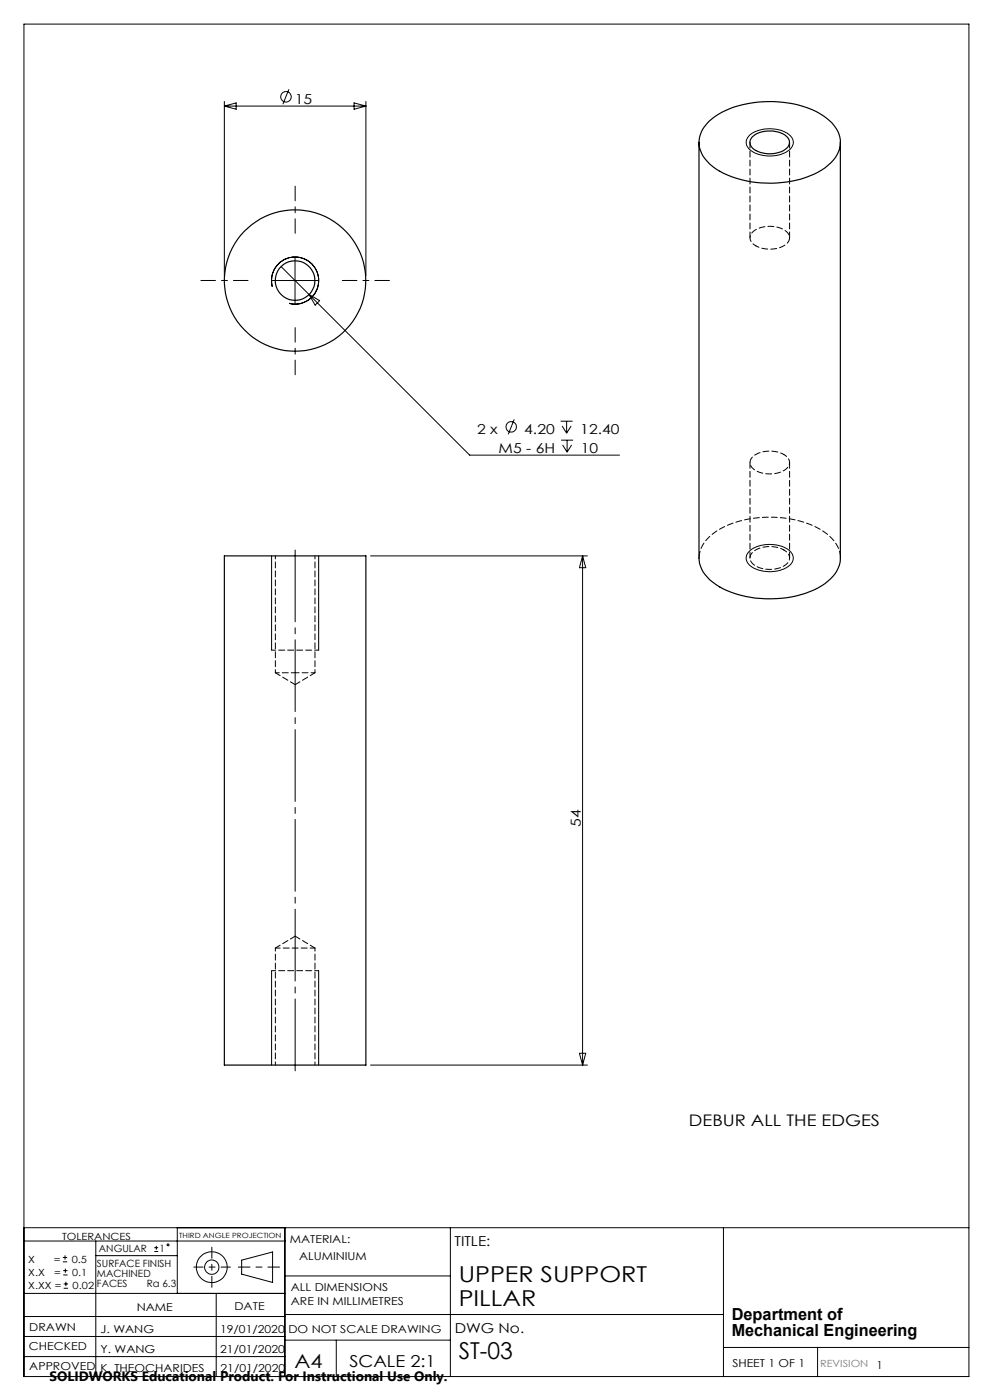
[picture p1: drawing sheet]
<svg xmlns="http://www.w3.org/2000/svg" width="210mm" height="297mm" viewBox="0 0 210 297" stroke-linecap="round" stroke-linejoin="round" font-family="sans-serif">
<g fill="none" stroke="#000" stroke-width=".21">
<path d="M5.1 5.1h200.4v286.9h-200.4zM61.3 18.9l-1.3 3.2M47.6 21.5v37M47.6 22.5h30M47.6 22.5l2.5-.7v1.4zM75.1 21.8l2.5 .7-2.5 .7zM77.6 21.5v37M159 28.7a7.2 7.2 0 0 1 8.7 .1 2.05 2.05 0 0 1-.8 3.4 7.3 7.3 0 0 1-8.1-.7 1.89 1.89 0 0 1 .2-2.8zM57.6 59.5h10M59.6 56.5l5.9 6M62.6 54.5v10M57.7 60.8a5 5 0 0 1 4.4-6.3 5 5 0 0 1 5.5 5.4 5 5 0 0 1-6.3 4.4"/>
<path d="M65.5 62.5l34.1 34.1h31.8M65.5 62.5l2.3 1.3-.9 .9zM109.1 89l-1.3 3.1M118.9 89.4h2.6M119 93.4h2.6M119.2 90.4l1 1.5M119.3 94.4l1 1.5M120.2 89.4v2.5M120.3 93.4v2.5M121.1 90.4l-.9 1.5M121.2 94.4l-.9 1.5M57.6 117.9v20"/>
<path d="M67.6 117.9v20M78.6 117.9h46M123.6 117.9v108.1M123.6 117.9l.6 2.5h-1.3zM158.8 117.1a7.2 7.2 0 0 1 8.2-.6 2.09 2.09 0 0 1 1.3 1.9 2.09 2.09 0 0 1-1.3 1.9 7.5 7.5 0 0 1-8-.4 1.93 1.93 0 0 1-.2-2.8zM57.6 205.9v20.1M67.6 205.9v20.1M78.6 226h46M122.9 223.4h1.3l-.6 2.6zM5.1 279.3h55.3M5.1 274.4h55.3M5.1 260.5h200.4"/>
<path d="M5.1 263.3h55.3M13.3 267.7h1M13.3 266.8h1M13.4 270.5h.9M13.4 269.6h.9M13.5 273.3h.9M13.5 272.4h.9M13.8 266.3v.9M13.9 269.1v.9M14 271.9v.9M20.3 263.3v28.7M20.3 266.4h17.3"/>
<path d="M32.7 265.5h.8M32.7 264.7h.8M33.2 264.3v.8M37.6 260.5v13.9M45.9 274.4v17.6M51.3 267.3l6.5-1.7v6.5l-6.5-1.8zM60.4 260.5v31.5M60.4 270.7h35.1M60.4 278.9h93.1M95.5 260.5v31.5M153.5 260.5v31.5M5.1 287.8h55.3"/>
<path d="M5.1 283.5h55.3M60.4 284.3h35.1M71.3 284.3v7.7M153.5 285.9h52M173.4 285.9v6.1"/>
<circle cx="60.7" cy="20.5" r="1.12"/>
<circle cx="108.4" cy="90.6" r="1.11"/>
<circle cx="35.6" cy="264.1" r=".2"/>
<circle cx="44.9" cy="268.8" r="1.51"/>
<circle cx="44.9" cy="268.8" r="3.3"/>
</g>
<path d="M59.3 268.8h-8.7" fill="none" stroke="#000" stroke-width=".21" stroke-dasharray="15.2 1.3 1.3 1.3" stroke-dashoffset="12.8"/>
<path d="M44.9 264.6v8.5" fill="none" stroke="#000" stroke-width=".21" stroke-dasharray="15.2 1.3 1.3 1.3" stroke-dashoffset="12.9"/>
<path d="M41.1 268.8h7.8" fill="none" stroke="#000" stroke-width=".21" stroke-dasharray="15.2 1.3 1.3 1.3" stroke-dashoffset="13.3"/>
<path d="M62.6 115.9v112" fill="none" stroke="#000" stroke-width=".21" stroke-dasharray="15.2 1.3 1.3 1.3" stroke-dashoffset="-.8"/>
<path d="M52.6 59.5h-10M62.6 49.5v-10M72.6 59.5h10M62.6 69.5v10" fill="none" stroke="#000" stroke-width=".21" stroke-dasharray="15.2 1.3 1.3 1.3" stroke-dashoffset="12.1"/>
<path d="M57.6 137.9h10M58.4 142.7h4.2M62.6 142.7h4.2M67.6 205.9h-10" fill="none" stroke="#000" stroke-width=".21" stroke-dasharray="1.3 .6" stroke-dashoffset=".4"/>
<g fill="none" stroke="#000" stroke-width=".25">
<path d="M148.3 30.2v88.2a6.9 6.9 0 0 0 3.6 5.6 23 23 0 0 0 19 1.9 11.1 11.1 0 0 0 6.9-5.5l.5-1.8v-88.4M150.3 25.8a18.6 18.6 0 0 1 12.7-4.2 19.5 19.5 0 0 1 12.9 4 5.8 5.8 0 0 1-.3 9.5 19.7 19.7 0 0 1-13.1 3.7 19.5 19.5 0 0 1-11.9-3.9 5.8 5.8 0 0 1-.3-9.1zM159.5 29.1a6 6 0 0 1 7.6 .1 1.79 1.79 0 0 1-1 2.8 6.3 6.3 0 0 1-6.5-.6l-.4-.6a1.52 1.52 0 0 1 .3-1.7zM47.6 117.9h30v108.1h-30z"/>
<circle cx="62.6" cy="59.5" r="15"/>
<circle cx="62.6" cy="59.5" r="4.2"/>
</g>
<path d="M66.8 201.1h-8.4" fill="none" stroke="#000" stroke-width=".21" stroke-dasharray="1.3 .6" stroke-dashoffset=".2"/>
<path d="M58.4 142.7l4.2 2.5M62.6 145.2l4.2-2.5M62.6 198.6l-4.2 2.5M66.8 201.1l-4.2-2.5" fill="none" stroke="#000" stroke-width=".21" stroke-dasharray="1.3 .6" stroke-dashoffset=".1"/>
<path d="M58.4 117.9v24.8M66.8 142.7v-24.8M58.4 201.1v24.8M66.8 225.9v-24.8" fill="none" stroke="#000" stroke-width=".21" stroke-dasharray="1.3 .6" stroke-dashoffset=".6"/>
<path d="M178.3 118.4a7.1 7.1 0 0 0-3.7-5.7 23.1 23.1 0 0 0-22.3-.2 7.3 7.3 0 0 0-4 5.9" fill="none" stroke="#000" stroke-width=".21" stroke-dasharray="1.3 .6" stroke-dashoffset="-.2"/>
<path d="M160.3 52.2a6 6 0 0 0 6.9-.8 1.81 1.81 0 0 0-1.2-2.8 6.2 6.2 0 0 0-6.5 .7 1.73 1.73 0 0 0 .8 2.9M166.3 96.4a1.8 1.8 0 0 1 1.2 1.7 1.8 1.8 0 0 1-1.1 1.7 6.1 6.1 0 0 1-6.9-.7 1.77 1.77 0 0 1 .9-2.8 6.6 6.6 0 0 1 5.9 .1M166.3 116.7a1.8 1.8 0 0 1 1.2 1.6 1.8 1.8 0 0 1-1.1 1.7 6.1 6.1 0 0 1-6.9-.6 1.76 1.76 0 0 1 .9-2.8 6.6 6.6 0 0 1 5.9 .1" fill="none" stroke="#000" stroke-width=".21" stroke-dasharray="1.3 .6" stroke-dashoffset=".5"/>
<path d="M159.1 30.2v20.2M167.5 50.4v-20.2M159.1 98.1v20.3M167.5 118.4v-20.3" fill="none" stroke="#000" stroke-width=".21" stroke-dasharray="1.3 .6"/>
<text font-size="4.9" x="97.3" y="288.2">ST-03</text>
<g font-size="4.7">
<text x="97.3" y="271.9">UPPER SUPPORT</text>
<text x="97.3" y="277.1">PILLAR</text>
</g>
<text font-size="4.1" x="62.5" y="290.2">A4</text>
<g font-size="3.5">
<text x="155.2" y="279.9">Department of</text>
<text x="155.2" y="283.5">Mechanical Engineering</text>
<text x="74.1" y="290">SCALE 2:1</text>
</g>
<text font-size="3.4" x="146.1" y="238.9">DEBUR ALL THE EDGES</text>
<g font-size="2.9">
<text x="62.5" y="22.1">15</text>
<text x="101.2" y="92.1">2 x</text>
<text x="111.2" y="92.1">4.20</text>
<text x="123.1" y="92.1">12.40</text>
<text x="105.8" y="96.1">M5 - 6H</text>
<text x="123.2" y="96.1">10</text>
<text x="123.2" y="175.4" transform="rotate(-90 123.2 175.4)">54</text>
<text x="96.4" y="264.3">TITLE:</text>
<text x="96.5" y="282.8">DWG No.</text>
<text x="10.5" y="292.9">SOLIDWORKS Educational Product. For Instructional Use Only.</text>
</g>
<g font-size="2.3">
<text x="61.5" y="263.8">MATERIAL:</text>
<text x="63.5" y="267.2">ALUMINIUM</text>
<text x="61.7" y="273.9">ALL DIMENSIONS</text>
<text x="29" y="278.1">NAME</text>
<text x="49.7" y="277.8">DATE</text>
<text x="61.7" y="276.9">ARE IN MILLIMETRES</text>
<text x="6.1" y="286.4">CHECKED</text>
<text x="6.2" y="282.3">DRAWN</text>
<text x="21.3" y="287">Y. WANG</text>
<text x="21.3" y="282.8">J. WANG</text>
<text x="46.7" y="282.7">19/01/2020</text>
<text x="46.7" y="286.9">21/01/2020</text>
<text x="61.2" y="282.8">DO NOT SCALE DRAWING</text>
<text x="6.2" y="290.7">APPROVED</text>
<text x="21.3" y="291.1">K. THEOCHARIDES</text>
<text x="46.8" y="291.1">21/01/2020</text>
<text x="155.4" y="290">SHEET 1 OF 1</text>
<text x="185.9" y="290.5">1</text>
</g>
<g font-size="2.1">
<text x="13.2" y="263.1">TOLERANCES</text>
<text x="6" y="267.9">X</text>
<text x="11.4" y="267.9">=</text>
<text x="15.2" y="267.9">0.5</text>
<text x="20.5" y="268.8">SURFACE FINISH</text>
<text x="21" y="265.6">ANGULAR</text>
<text x="33.9" y="265.6">1</text>
<text x="6" y="270.7">X.X</text>
<text x="6" y="273.5">X.XX =</text>
<text x="11.5" y="270.7">=</text>
<text x="15.3" y="270.7">0.1</text>
<text x="15.4" y="273.5">0.02</text>
<text x="20.5" y="270.9">MACHINED</text>
<text x="20.5" y="273">FACES</text>
<text x="31.1" y="273">Ra 6.3</text>
</g>
<text font-size="2.1" fill="#808080" x="173.9" y="290.1">REVISION</text>
<text font-size="1.5" x="38" y="262.7">THIRD ANGLE PROJECTION</text>
</svg>
